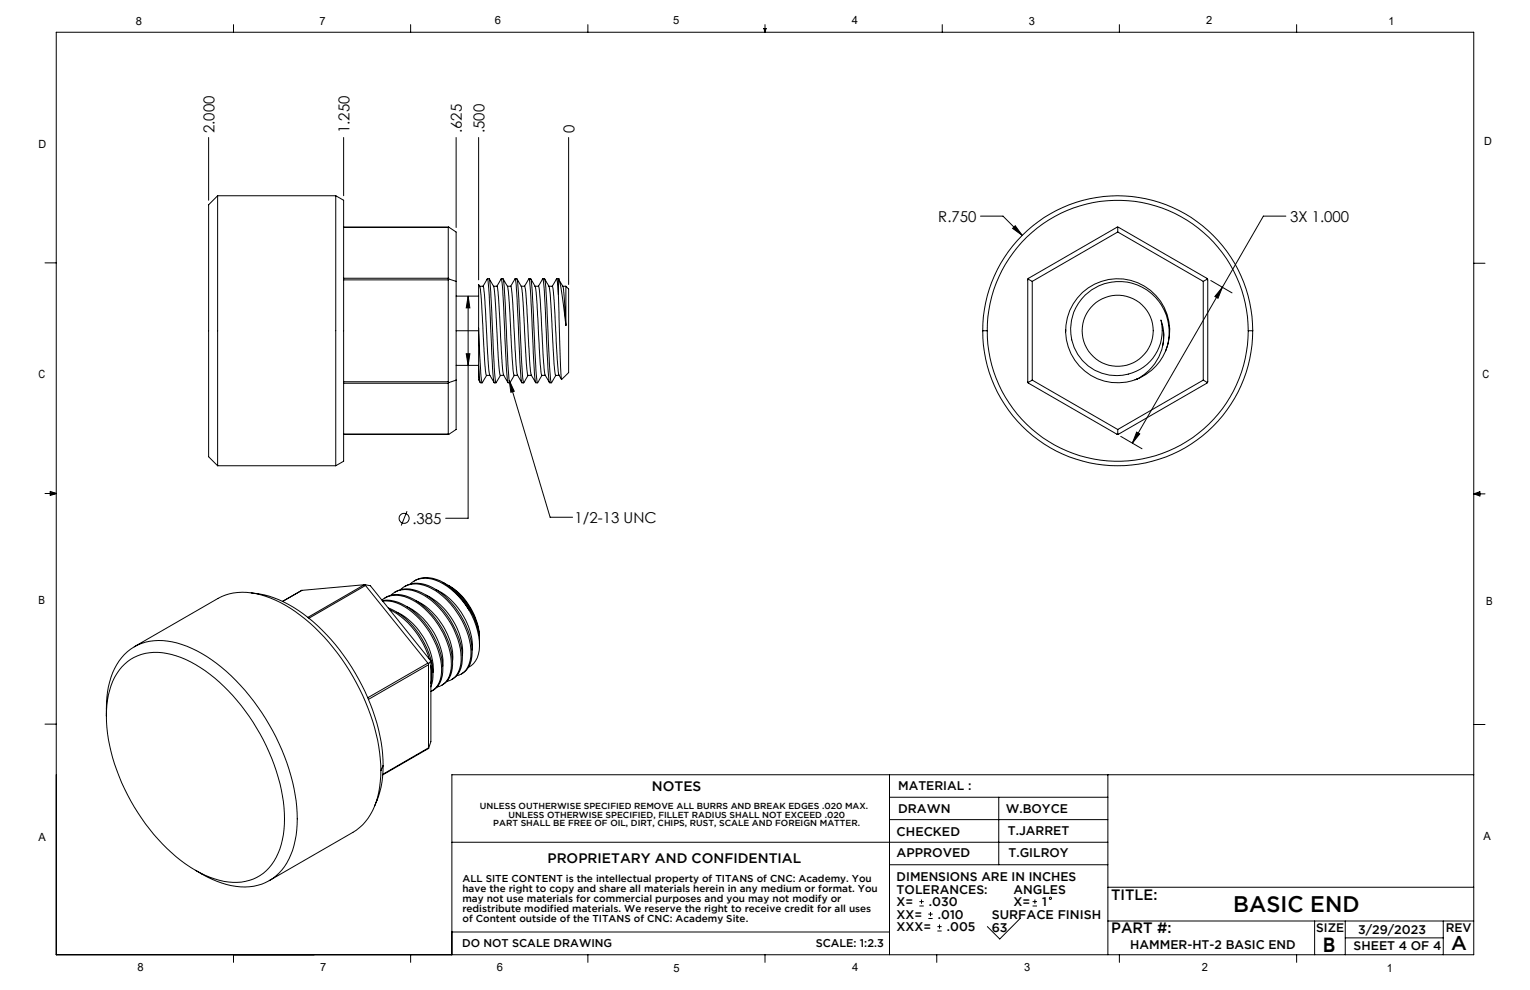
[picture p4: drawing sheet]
<svg xmlns="http://www.w3.org/2000/svg" width="432mm" height="279mm" viewBox="0 0 432 279" stroke-linecap="round" stroke-linejoin="round" font-family="sans-serif">
<g fill="none" stroke="#000" stroke-width=".28">
<path d="M15.9 9.1h400v260.4h-400zM65.9 6.9v2.2M115.9 6.9v2.2M165.9 6.9v2.2M215.6 8h.6l-.3 1.1zM215.7 8l.2 1.1M215.9 6.9v2.2M216 8l-.1 1.1M265.9 6.9v2.2M315.9 6.9v2.2M365.9 6.9v2.2M58.9 38.8v17.7"/>
<path d="M97 38.8v16.4M128.7 38.8v25.4M135.1 38.8v40.2M160.5 38.8v41.5M61.4 55.2v76.2M61.4 55.2l-2.5 2.6v71.1l2.5 2.5M61.4 55.2h33.4M94.8 55.2v76.2M94.8 55.2l2.2 1.3v73.7l-2.2 1.2M12.7 74.2h3.2M97 64.1h29.6M97 78.5h29.5"/>
<path d="M97 79h29.5M97 64.2h29.5M126.5 78.5l.1 .2M126.5 64.2v14.3M126.5 79v28.7M126.6 78.7l-.1 .3M126.6 64.1l-.1 .1M126.6 78.7l2.1 .7M126.6 64.1l2.1 1.4v55.7l-2.1 1.4M137.5 78.7h.5M137.5 78.7a329 329 0 0 1 1.5 25.1l.5 4.2-1.4-2.3-.1-1.1-1.1-19.4-.6-4.4zM141.4 78.7a160.8 160.8 0 0 1 1.2 19.4l.4 7.1 .4 2.8-1.3-2.3-.2-1.3-1-17.6a20.7 20.7 0 0 0-.7-6z"/>
<path d="M141.5 78.7h.4M145.3 78.7h.5M149.3 78.7h.5M153.2 78.7h.5M153.2 78.7a230 230 0 0 1 1.2 21.3l.7 8-1.3-2.2-.2-1.1-1-17.3a21.7 21.7 0 0 0-.7-6.6zM157.1 78.7h.5M157.6 78.7h.1M157.6 78.7v4.4M157.6 78.7a49.1 49.1 0 0 1 1.9 11l.2 2.1M157.7 78.8l1.3 2.6 .7 10.4M276.7 61h6.4l5.4 5.4M285.8 64.5l.7-.8 2 2.7z"/>
<path d="M290.1 78.7v29.3M290.1 78.7l1.2 .7M291.3 79.4v27.9M315.5 64.1l25.3 14.6M315.5 64.1l-25.4 14.6M315.5 64.1v1.4M315.5 65.5l24.1 13.9M315.5 65.5l-24.2 13.9M339.6 79.4v27.9M340.8 78.7v29.3M340.8 78.7l-1.2 .7M341.7 79.2l6 3.5"/>
<path d="M362.9 61h-6.3l-11.6 20.1M415.9 74.3h3.2M128.7 93.3h6.4M128.7 83.6h6.4M131.6 99.8h1l-.5 3.3zM132.1 83.6l.5 3.3h-1zM132.1 83.6v62.7h-6.3M135.1 92.6v10.7M135.1 92.6a135.6 135.6 0 0 0 1 15.5v-.1M135.1 92.6v-12.3a8.6 8.6 0 0 1 .8 4.2l1.1 20 .3 1.4h1M135.4 80.8h.9M139.3 80.8h.9"/>
<path d="M143.2 80.8h.9M144.1 80.8l.5 3.3 1.3 21.2 1.3 2.7M144.1 80.8l1.3-2.1a195.5 195.5 0 0 1 1.2 20l.4 7.7 .3 1.6M147.1 80.8h1l.2 1 1.4 22.7 .2 1.4 1.3 2.1-.4-2.8-.5-10.1a142.6 142.6 0 0 0-1-16.4l-1.3 2.1M151 80.8h.9M154.9 80.8h1M155.9 80.8l1.2-2.1 .5 4.4M155.9 80.8l.5 3.9 1.1 19.9 .2 1.2 .8 1.3M158.8 80.8h.9M159.7 80.8l.8 .8v23.6l-2 1.9-.4-5.9-.5-18.1M159.7 80.8v11M277.4 93.3a38.1 38.1 0 0 1 38.1-38.1 38.1 38.1 0 0 1 38.1 38.1"/>
<path d="M277.4 93.3a38.1 38.1 0 0 0 38.1 38.1 38.1 38.1 0 0 0 38.1-38.1M277.4 93.3h1.2M278.6 93.3a36.8 36.8 0 0 1 36.9-36.8 36.8 36.8 0 0 1 36.8 36.8M278.6 93.3a36.8 36.8 0 0 0 36.9 36.9 36.8 36.8 0 0 0 36.8-36.9M300.8 93.1l-.1 .6M328.4 93.3l-.7-3a12.9 12.9 0 0 1-6.7 14.4 12.9 12.9 0 0 1-15.5-2.9 13.6 13.6 0 0 1 1.5-19.2 13.6 13.6 0 0 1 19.1 1.4 14.3 14.3 0 0 1-5.3 23M328.4 93.3a13.8 13.8 0 0 1-7.6 13.7M328.4 93.3v2.7l-.2 1.5M328.9 99.1a14.7 14.7 0 0 0-11.4-20.3 14.7 14.7 0 0 0-16.7 16.3 14.7 14.7 0 0 0 20 11.9M345 81.1l-1.3 3.1-.8-.5zM345 81.1l-25.4 44M352.3 93.3h1.3"/>
<path d="M97 107.7h29.5M97 108.2h29.5M126.5 107.7l.1 .3M126.5 108.2v14.3M126.6 108l-.1 .2M128.7 103.1h6.4M128.7 107.3l-2.1 .7M135.1 103.3l.4 4.7-.4-.8zM135.6 108.1h.5M137.3 105.9l-1.2 2.1M139.5 108.1h.5M141.2 105.9a27.9 27.9 0 0 1-.7-7.5l-1-17.1-1.4-2.6 .4 3.7 .5 10.6a107 107 0 0 0 1 15"/>
<path d="M142.2 105.9h-.9l-1.3 2.1M143.4 108.1h.5M143.7 107.4l1.4 3-.9 .3zM143.7 107.4l11.6 38.6h6.3M145.1 105.9l-.3-1.6-.3-3.3-1.1-19.1-.2-1.1-1.2-2.1 .3 2.3 .6 11.2a123.7 123.7 0 0 0 1 15.9l1.2-2.2h.9M147.3 108.1h.5M149 105.9l-.4-3.1-1.2-20.8-.3-1.1-1.2-2.2 .5 5.8 .4 8.4a116 116 0 0 0 1 15.1M149 105.9h1M149 105.9l-1.2 2.1M151.2 108.1h.5M152.9 105.9l-.4-3-1.3-21.1-.1-.9-1.3-2.2 .4 4.1 .5 9.3a149.8 149.8 0 0 0 1 15.9M152.9 105.9h1"/>
<path d="M153 105.9l-1.2 2.1M155.1 108.1h.5M156.9 105.9l-1.2 2.1M157.8 105.9h-1l-.2-.6-1.3-22.5-.3-1.9-1.3-2.2 .4 2.6 .5 10a144 144 0 0 0 1 16.7M290.1 108l25.4 14.6M291.3 107.3l24.2 13.9M291.3 107.3l-1.2 .7M321.1 106.9l-.8 .3M339.6 107.3l1.2 .7M339.6 107.3l-24.1 13.9M340.8 108l-25.3 14.6M12.7 139.3h3.2"/>
<path d="M14.2 139.1l1.7 .2M14.2 138.7l1.7 .6-1.7 .5zM15.9 139.3l-1.7 .3M61.4 131.4h33.4M97 122.6h29.6M97 122.5h29.5M126.5 122.5l.1 .1M315.5 121.2v1.4M316.3 123.2l6 3.4M320.8 122l.9 .4-2.1 2.7zM415.9 139.4h3.2M415.9 139.4l1.8-.6v1.2z"/>
<path d="M415.9 139.4l1.8 .3M417.7 139.2l-1.8 .2M114.9 144.3l-1.7 4M70.9 167.3a31.5 31.5 0 0 1 18.7 9.3 59.8 59.8 0 0 1 18.4 36.2l.1 3.3M79.8 169.7l5.4-3.1zM102.8 165h.3M102.8 165l-17.6 1.6M102.8 165l-15.9 9.2M103.1 165l.1 .2M103.1 165l1.4 .3 17.1 21.2M103.2 165.2l17.6 21.9M103.2 165.2l-16 9.3"/>
<path d="M107.8 169.3a6.9 6.9 0 0 1 7.5-.5 22.4 22.4 0 0 1 12.1 18.9 5.8 5.8 0 0 1-4 6.2M107.9 169.5a11.6 11.6 0 0 1 9.9 4 22.7 22.7 0 0 1 7.2 16.2 6.1 6.1 0 0 1-2.7 5.1M108 169.7a11.8 11.8 0 0 1 9.4 4 22.7 22.7 0 0 1 7.2 16.2 6.1 6.1 0 0 1-3 5.3M108.6 168.8a7.6 7.6 0 0 1 8.1 .3 22.9 22.9 0 0 1 11 18.4 6.2 6.2 0 0 1-3 5.9M109.6 171.6a22.2 22.2 0 0 1 12.6 19.1l-.6 3.2M110 172.1a23 23 0 0 1 11.2 13.9M110.3 168a6.8 6.8 0 0 1 8.2-.6 22.4 22.4 0 0 1 11.6 19.2 5.6 5.6 0 0 1-4 5.7M111.4 167.1a7.2 7.2 0 0 1 7.5 .1 22.3 22.3 0 0 1 11.6 19.2 5.9 5.9 0 0 1-3 5.4M111.9 172.8a19.2 19.2 0 0 1 10.3 16.8v.2M113 166.4a6.6 6.6 0 0 1 7.7-.8 22.7 22.7 0 0 1 12.2 18.8 5.9 5.9 0 0 1-4 6.3M114.5 165.3l-.3 .3M114.5 165.4a8.2 8.2 0 0 1 8.8 1.1 23 23 0 0 1 9.9 17.7 6.1 6.1 0 0 1-3 6"/>
<path d="M114.7 171.2l2.5 1.4a20.1 20.1 0 0 1 7.8 13.8v1.7M115.8 164.8a6.9 6.9 0 0 1 8.2-.6 21.3 21.3 0 0 1 8.4 8M116.9 164a7.1 7.1 0 0 1 7.3-.1l.9 .5M117.5 169.6a19 19 0 0 1 10.3 16.6l-.1 .4M120.2 168a19 19 0 0 1 10.3 17M123 166.4l1.5 .7a17.4 17.4 0 0 1 4.8 4.5 18.3 18.3 0 0 1 3.9 11.8M125.1 164.4a21 21 0 0 1 7.3 7.8M125.1 164.4a22.1 22.1 0 0 1 10.2 14.9 19.8 19.8 0 0 0-8.9-14.1 18.3 18.3 0 0 1 8.9 16.8M132.4 172.2a18.5 18.5 0 0 1 2.6 12.5 5.5 5.5 0 0 1-2.8 3.6M34.3 188.3a13.4 13.4 0 0 1 14.1-3.6 38.1 38.1 0 0 1 18.5 13 55.1 55.1 0 0 1 13.4 33.4 19.1 19.1 0 0 1-6 15.4 14.3 14.3 0 0 1-13.7 1.5 40.5 40.5 0 0 1-18.4-14 55.8 55.8 0 0 1-12.1-30.3 21.7 21.7 0 0 1 4.2-15.4zM37.9 182.5l23.6-13.6a16.9 16.9 0 0 1 14.8-.1 48.5 48.5 0 0 1 21.2 18.7 57.8 57.8 0 0 1 10 30M120.8 187.1l.2 .2"/>
<path d="M120.8 187.1l-17 9.8M120.9 187.6v23.5M120.9 187.6l-16.9 9.8M121 187.3l-.1 .3M121.6 187.9l.2 1.9-.2 3.1M121.6 186.5l-.6 .8M121.6 186.5v22.8l-.6 1.9M122.3 194.8l-.4 .2M12.7 204.4h3.2M30 202.1a25.1 25.1 0 0 1 3.6-15.6 13.9 13.9 0 0 1 15-5.3 37.9 37.9 0 0 1 19.3 12.3 60.8 60.8 0 0 1 16 35.9 23.4 23.4 0 0 1-4.3 16.1 14.5 14.5 0 0 1-15.7 4.1l-4.1-1.5-4.7-2.5M107.5 217.5a21.6 21.6 0 0 1-5.2 15.3l-2.7 2.1-23.6 13.6M108.1 216.1a25.1 25.1 0 0 1-2.4 11.4"/>
<path d="M108.1 216.1l-.6 1.4M120.9 211.1l.1 .1M120.9 211.1l-12.8 7.4M121 211.2l-13 7.5M251 218.7v50.8M312.7 218.7v50.8M415.9 204.5h3.2M415.9 218.7h-288.4v50.8M127.5 237.7h185.2M251 231.3h61.7M251 225h61.7M281.9 225v19.1"/>
<path d="M251 244.1h61.7M259.5 255.7h1.2M259.5 254.5h1.2M260.1 253.9v1.2M262 259.2h1.2M262 258h1.2M262.6 257.4v1.2M288 259.2l-5.8 5.8-3.5-3.5M291.4 255.7h1.3M291.4 254.5h1.3M292.1 253.9v1.2M312.7 250.4h103.2"/>
<path d="M312.7 259.9h103.2M371 259.9v9.6M379.7 259.9v9.6M407.3 259.9v9.6M65.9 269.5v2.1M115.9 269.5v2.1M127.5 263h123.5M165.9 269.5v2.1M215.9 269.5v2.1M264.4 269.5v2.1M264.5 262.7h1.2M264.5 261.5h1.2"/>
<path d="M265.1 260.9v1.2M315.9 269.5v2.1M365.9 269.5v2.1M379.7 264.7h27.6"/>
<circle cx="315.4" cy="93.4" r="10"/>
<circle cx="114" cy="146.3" r="1.42"/>
<circle cx="296.5" cy="253.5" r=".31"/>
</g>
<path d="M286.5 63.7l-.7 .8 2.7 1.9zM320.8 122l.9 .4-2.1 2.7zM345 81.1l-1.3 3.1-.8-.5zM132.1 83.6l.5 3.3h-1zM131.6 99.8h1l-.5 3.3zM143.7 107.4l1.4 3-.9 .3z" fill="#000"/>
<text font-size="6.3" x="348" y="257.4">BASIC END</text>
<g font-size="5.6">
<text x="373.4" y="268.6">B</text>
<text x="409.6" y="268.2">A</text>
</g>
<g font-size="4.2">
<text x="60.5" y="37.6" transform="rotate(-90 60.5 37.6)">2.000</text>
<text x="98.6" y="37.6" transform="rotate(-90 98.6 37.6)">1.250</text>
<text x="130.3" y="37.6" transform="rotate(-90 130.3 37.6)">.625</text>
<text x="136.7" y="37.6" transform="rotate(-90 136.7 37.6)">.500</text>
<text x="162.1" y="37.6" transform="rotate(-90 162.1 37.6)">0</text>
<text x="264.8" y="62.6">R.750</text>
<text x="364.1" y="62.6">3X 1.000</text>
<text x="116.4" y="147.8">.385</text>
<text x="162.2" y="147.6">1/2-13 UNC</text>
<text x="313.6" y="253.9">TITLE:</text>
<text x="313.6" y="263.3">PART #:</text>
</g>
<g font-size="3.9">
<text x="184" y="223.3">NOTES</text>
<text x="154.5" y="243.5">PROPRIETARY AND CONFIDENTIAL</text>
</g>
<g font-size="3.5">
<text x="253.5" y="223.1">MATERIAL :</text>
<text x="253.4" y="229.4">DRAWN</text>
<text x="283.8" y="229.4">W.BOYCE</text>
<text x="253" y="235.8">CHECKED</text>
<text x="284.4" y="235.8">T.JARRET</text>
<text x="253" y="242">APPROVED</text>
<text x="284.6" y="241.9">T.GILROY</text>
<text x="253.1" y="248.7">DIMENSIONS ARE IN INCHES</text>
<text x="253.1" y="252.2">TOLERANCES:</text>
<text x="253.1" y="255.7">X=</text>
<text x="262.2" y="255.7">.030</text>
<text x="286" y="252.2">ANGLES</text>
<text x="286" y="255.7">X=</text>
<text x="294.2" y="255.7">1</text>
<text x="253.1" y="262.8">XXX=</text>
<text x="253.1" y="259.2">XX=</text>
<text x="264.7" y="259.2">.010</text>
<text x="267.2" y="262.8">.005</text>
<text x="279.9" y="259.4">SURFACE FINISH</text>
<text x="279.9" y="262.9">63</text>
<text x="371.5" y="263.2">SIZE</text>
<text x="383.3" y="263.5">3/29/2023</text>
<text x="408" y="263.2">REV</text>
<text x="319" y="267.9">HAMMER-HT-2 BASIC END</text>
<text x="382" y="268.2">SHEET 4 OF 4</text>
</g>
<g font-size="3.2">
<text x="38.3" y="7">8</text>
<text x="90.2" y="7">7</text>
<text x="139.7" y="6.8">6</text>
<text x="190" y="6.8">5</text>
<text x="240.4" y="6.9">4</text>
<text x="290.4" y="7">3</text>
<text x="340.4" y="6.8">2</text>
<text x="391.9" y="7">1</text>
<text x="10.9" y="41.9">D</text>
<text x="418.9" y="41">D</text>
<text x="10.9" y="106.6">C</text>
<text x="418.4" y="106.7">C</text>
<text x="10.8" y="170.5">B</text>
<text x="419.4" y="170.9">B</text>
<text x="10.8" y="237.5">A</text>
<text x="418.6" y="237.1">A</text>
<text x="130.4" y="267.2">DO NOT SCALE DRAWING</text>
<text x="230.2" y="267.2">SCALE: 1:2.3</text>
<text x="38.8" y="274.1">8</text>
<text x="90.4" y="274.1">7</text>
<text x="140.2" y="274.1">6</text>
<text x="190.1" y="274.2">5</text>
<text x="240.5" y="274.1">4</text>
<text x="289" y="274.2">3</text>
<text x="339.1" y="274.1">2</text>
<text x="391.4" y="274.4">1</text>
</g>
<g font-size="2.8">
<text x="130.5" y="248.9">ALL SITE CONTENT is the intellectual property of TITANS of CNC: Academy. You</text>
<text x="130.5" y="251.8">have the right to copy and share all materials herein in any medium or format. You</text>
<text x="130.5" y="254.6">may not use materials for commercial purposes and you may not modify or</text>
<text x="130.5" y="257.4">redistribute modified materials. We reserve the right to receive credit for all uses</text>
<text x="130.5" y="260.2">of Content outside of the TITANS of CNC: Academy Site.</text>
</g>
<g font-size="2.5">
<text x="135.5" y="228.3">UNLESS OUTHERWISE SPECIFIED REMOVE ALL BURRS AND BREAK EDGES .020 MAX.</text>
<text x="139.2" y="233.2">PART SHALL BE FREE OF OIL, DIRT, CHIPS, RUST, SCALE AND FOREIGN MATTER.</text>
<text x="143.5" y="230.8">UNLESS OTHERWISE SPECIFIED, FILLET RADIUS SHALL NOT EXCEED .020</text>
</g>
</svg>
